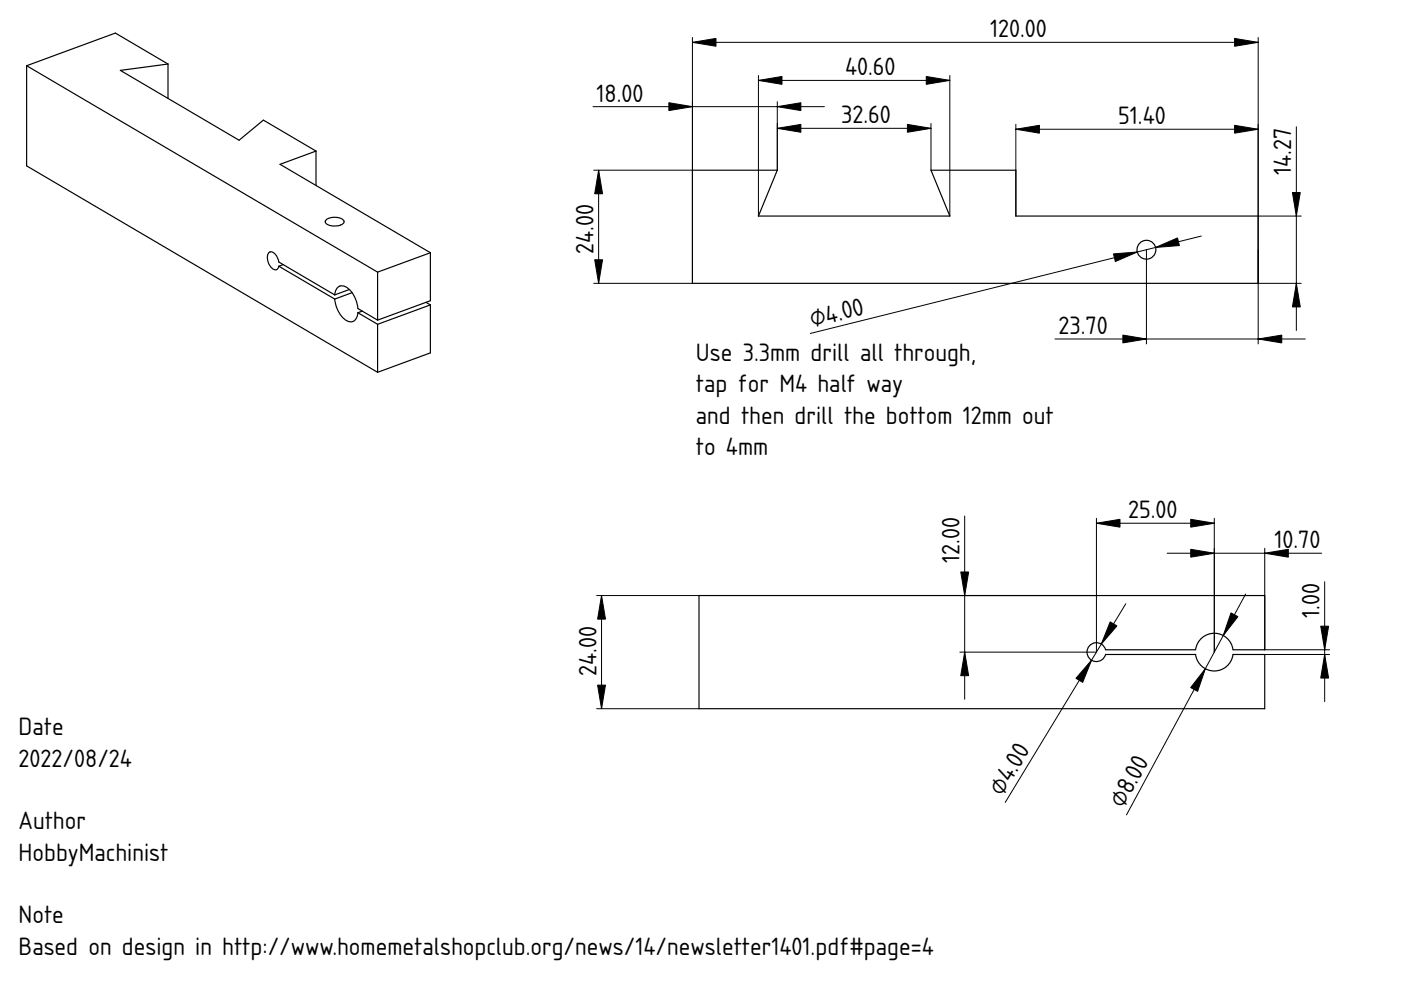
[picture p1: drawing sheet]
<svg xmlns="http://www.w3.org/2000/svg" width="297mm" height="210mm" viewBox="0 0 297 210" stroke-linecap="round" stroke-linejoin="round" font-family="sans-serif">
<path d="M48.4 43h.1" fill="none" stroke="#000" stroke-width=".21"/>
<path d="M5.6 13.9l74.5 43.8v10.2l-4.2-2.5a5.4 5.4 0 0 0-3.1-4.8 1.63 1.63 0 0 0-1.8 1.9l-11.9-6.9a2.56 2.56 0 0 0-1.6-2.2 .91 .91 0 0 0-.8 1.1 2.82 2.82 0 0 0 1.6 2.7 .78 .78 0 0 0 .8-.8l11.9 7a5.7 5.7 0 0 0 3 4.8 1.63 1.63 0 0 0 1.9-1.9l4.2 2.5v10.1l-74.5-43.7z" fill-rule="evenodd" fill="#fff"/>
<path d="M48.4 43h.1" fill="none" stroke="#000" stroke-width=".21"/>
<path d="M5.6 13.9l18.9-6.9 11.1 6.6-10.1 1.3 25.2 14.8 5.1-4.2 11.2 6.5-7.6 2.8 31.8 18.8-11.1 4.1z" fill-rule="evenodd" fill="#fff"/>
<path d="M48.4 43h.1" fill="none" stroke="#000" stroke-width=".21"/>
<g fill="#fff">
<path d="M25.5 14.9l10.1-1.3v7.3z"/>
<path d="M59.4 34.8l7.6-2.8v7.3z"/>
<path d="M80.1 57.7l11.1-4.1v10.2l-11.1 4.1z" fill-rule="evenodd"/>
<path d="M80.1 68.8l11.1-4.2v10.2l-11.1 4.1z" fill-rule="evenodd"/>
<path d="M71 63.4l3.6-1.3 .9 1.6 .4 1.7 .9 .6-.9 .3a1.68 1.68 0 0 1-1.1 1.9 1.68 1.68 0 0 1-2-.7 6.7 6.7 0 0 1-1.8-4.1z" fill-rule="evenodd"/>
<path d="M59.1 56.4l.9-.3 11 6.4 3.1-1.1 .5 .7-3.6 1.3z" fill-rule="evenodd"/>
<path d="M75.9 66.3l.9-.3 3.3 1.9 10.2-3.8 .9 .5-11.1 4.2z" fill-rule="evenodd"/>
<path d="M56.9 53.6a1.06 1.06 0 0 1 1.7 .6l.5 1.4 .9 .5-.9 .3a.77 .77 0 0 1-.4 .7 .77 .77 0 0 1-.8-.1 2.92 2.92 0 0 1-1-3.4z" fill-rule="evenodd"/>
<path d="M69.1 46.7a3.1 3.1 0 0 1 3.8 0 .92 .92 0 0 1-1.1 1.1l-1.3 .1a1.67 1.67 0 0 1-1.5-.9z" fill-rule="evenodd"/>
<path d="M71.7 60.8a1.8 1.8 0 0 1 2.4 .6l-3.1 1.1a2.35 2.35 0 0 1 .7-1.7z" fill-rule="evenodd"/>
</g>
<g fill="none" stroke="#000" stroke-width=".25">
<path d="M5.6 13.9v21.3l74.5 43.7M5.6 13.9l74.5 43.8M35.6 13.6l-11.1-6.6-18.9 6.9M35.6 13.6v7.3M35.6 13.6l-10.1 1.3 25.2 14.8 5.1-4.2 11.2 6.5M67 32l-7.6 2.8 31.8 18.8M67 32v7.3M59.1 56.4a.77 .77 0 0 1-.4 .7 .77 .77 0 0 1-.8-.1 2.92 2.92 0 0 1-1-3.4 1.06 1.06 0 0 1 1.7 .6l.5 1.4 11.9 6.9M59.1 56.4l11.9 7M60 56.1l-.9 .3M69.1 46.7a3.1 3.1 0 0 1 3.8 0 .92 .92 0 0 1-1.1 1.1l-1.3 .1a1.67 1.67 0 0 1-1.5-.9zM80.1 57.7v10.2"/>
<path d="M91.2 53.6l-11.1 4.1M91.2 53.6v10.2l-11.1 4.1M71 63.4a5.7 5.7 0 0 0 3 4.8 1.63 1.63 0 0 0 1.9-1.9M71 62.5a1.68 1.68 0 0 1 1-1.8 1.68 1.68 0 0 1 2.1 .7 6.7 6.7 0 0 1 1.8 4l4.2 2.5M74.1 61.4l-3.1 1.1M74.6 62.1l-3.6 1.3M75.9 66.3l4.2 2.5M76.8 66l-.9 .3M80.1 68.8v10.1M90.3 64.1l.9 .5M91.2 64.6v10.2l-11.1 4.1M91.2 64.6l-11.1 4.2"/>
</g>
<path d="M146.8 36.1h18l-4 9.7h40.6l-4-9.7h18v9.7h51.4v14.3h-120z" fill-rule="evenodd" fill="#fff"/>
<path d="M206.8 48.1h.1" fill="none" stroke="#000" stroke-width=".21"/>
<circle cx="243.1" cy="52.9" r="2" fill="#fff"/>
<g fill="none" stroke="#000" stroke-width=".25">
<path d="M146.8 36.1h18l-4 9.7h40.6l-4-9.7h18v9.7h51.4v14.3h-120z"/>
<circle cx="243.1" cy="52.9" r="2"/>
</g>
<g fill="none" stroke="#000" stroke-width=".21">
<path d="M146.8 7.9v52.2h-20.9M146.8 9h120M160.8 17h40.6M160.8 16v29.8M201.4 16v29.8M266.8 7.9v65M125.7 22.6h49.1M125.9 36.1h20.9M126.9 36.1v24M164.8 27.2h32.6M164.8 21.6v14.5M197.4 26.2v9.9"/>
<path d="M215.4 27.4h51.4M215.4 26.4v19.4M274.8 26.9v43.2M206.8 48.1h.1M243.1 52.9v20M254.7 50l-82.9 20.7M266.8 45.8h9.1M223.7 71.9h53.1M266.8 60.1h9.1"/>
</g>
<g fill="#000" stroke="#000" stroke-width=".21">
<path d="M146.8 9l5-.9v1.7zM160.8 17l5-.8v1.7zM196.4 16.2l5 .8-5 .9zM261.8 8.1l5 .9-5 .8zM126.9 36.1l.9 5h-1.7zM141.8 21.8l5 .8-5 .8zM164.8 27.2l5-.8v1.6zM164.8 22.6l5-.8v1.6zM192.4 26.4l5 .8-5 .8zM215.4 27.4l5-.8v1.6zM261.8 26.6l5 .8-5 .8zM236.1 53.8l5-.4-4.6 2z"/>
<path d="M245 52.5l4.7-2.1 .4 1.7zM274 40.8h1.7l-.9 5zM126.1 55.1h1.7l-.9 5zM238.1 71l5 .9-5 .8zM266.8 71.9l5-.9v1.7zM274.8 60.1l.9 5h-1.7z"/>
</g>
<path d="M148.2 126.3h119.9v11.5h-6.7a4 4 0 0 0-3.9-3.5 4 4 0 0 0-4 3.5h-19.1a2 2 0 0 0-3.1-1.2 2 2 0 0 0 0 3.3 2 2 0 0 0 3.1-1.1h19.1a4 4 0 0 0 4 3.5 4 4 0 0 0 3.9-3.5h6.7v11.5h-119.9z" fill-rule="evenodd" fill="#fff"/>
<g fill="none" stroke="#000" stroke-width=".21">
<path d="M204.5 109.4v38.9M232.5 109.9v28.4h-29M232.5 110.9h25M247.5 117.3h32.7M257.5 109.9v28.4M268.1 116.3v21.5h13.8M126.5 126.3h21.7M127.5 126.3v24M203.5 126.3h29M208.2 138.3h.1M238.7 128l-25.6 42.1M264.1 125.9l-25.3 46.9"/>
<path d="M268.1 138.8h13.8M280.9 123.3v25.5M126.5 150.3h21.7"/>
</g>
<path d="M148.2 126.3h119.9v11.5h-6.7a4 4 0 0 0-3.9-3.5 4 4 0 0 0-4 3.5h-19.1a2 2 0 0 0-3.1-1.2 2 2 0 0 0 0 3.3 2 2 0 0 0 3.1-1.1h19.1a4 4 0 0 0 4 3.5 4 4 0 0 0 3.9-3.5h6.7v11.5h-119.9z" fill="none" stroke="#000" stroke-width=".25"/>
<g fill="#000" stroke="#000" stroke-width=".21">
<path d="M232.5 110.9l5-.8v1.7zM252.5 110.1l5 .8-5 .9zM252.5 116.5l5 .8-5 .8zM268.1 117.3l5-.8v1.6zM127.5 126.3l.9 5h-1.7zM204.5 138.3l.9 5h-1.7zM203.7 121.3h1.7l-.9 5zM231.4 140l-1.9 4.7-1.4-.9zM235.4 131.9l1.4 .8-3.3 3.9zM261 130l1.5 .7-3.1 4zM280.9 138.8l.8 5h-1.7zM280 132.8h1.7l-.8 5z"/>
<path d="M126.7 145.3h1.7l-.9 5zM255.6 141.8l-1.7 4.8-1.5-.8z"/>
</g>
<g font-size="5">
<text x="209.9" y="7.9">120.00</text>
<text x="179.2" y="16">40.60</text>
<text x="126.5" y="21.5">18.00</text>
<text x="178.4" y="26.1">32.60</text>
<text x="237.1" y="26.3">51.40</text>
<text x="273.8" y="37.1" transform="rotate(-90 273.8 37.1)">14.27</text>
<text x="125.8" y="53.8" transform="rotate(-90 125.8 53.8)">24.00</text>
<text x="172.2" y="69.4" transform="rotate(-14 172.2 69.4)">⌀4.00</text>
<text x="224.4" y="70.8">23.70</text>
<text x="147.6" y="76.5">Use 3.3mm drill all through,</text>
<text x="147.6" y="83.2">tap for M4 half way</text>
<text x="147.6" y="89.8">and then drill the bottom 12mm out</text>
<text x="147.6" y="96.4">to 4mm</text>
<text x="239.2" y="109.9">25.00</text>
<text x="203.4" y="119.3" transform="rotate(-90 203.4 119.3)">12.00</text>
<text x="270.2" y="116.2">10.70</text>
<text x="279.8" y="131" transform="rotate(-90 279.8 131)">1.00</text>
<text x="126.5" y="143.3" transform="rotate(-90 126.5 143.3)">24.00</text>
<text x="3.9" y="155.9">Date</text>
<text x="3.9" y="162.6">2022/08/24</text>
<text x="212.5" y="168.9" transform="rotate(-59 212.5 168.9)">⌀4.0</text>
<text x="238.2" y="171.6" transform="rotate(-62 238.2 171.6)">⌀8.0</text>
<text x="3.9" y="175.8">Author</text>
<text x="3.9" y="182.5">HobbyMachinist</text>
<text x="3.9" y="195.8">Note</text>
<text x="3.9" y="202.4">Based on design in http://www.homemetalshopclub.org/news/14/newsletter1401.pdf#page=4</text>
</g>
</svg>
